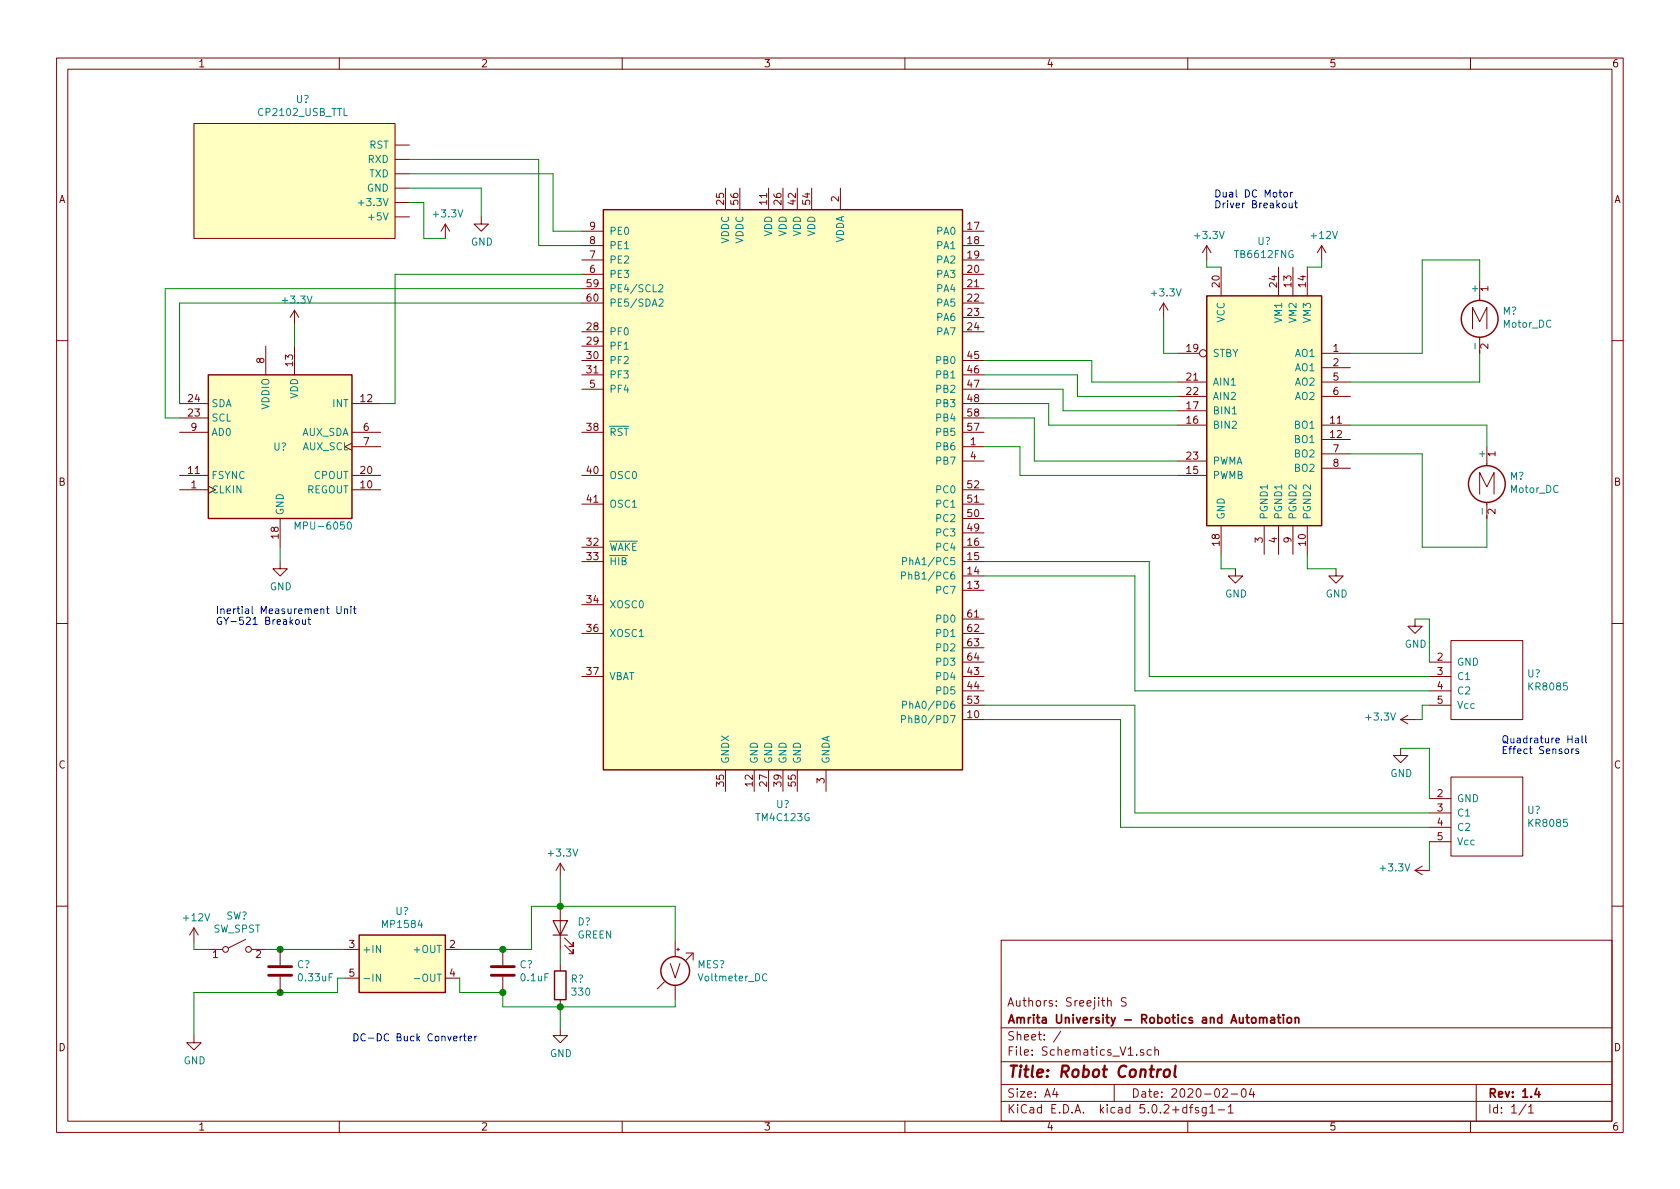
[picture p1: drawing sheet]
EESchema Schematic File Version 4
LIBS:Schematics_V1-cache
EELAYER 26 0
EELAYER END
$Descr A4 11693 8268
encoding utf-8
Sheet 1 1
Title "Robot Control"
Date "2020-02-04"
Rev "1.4"
Comp "Amrita University - Robotics and Automation"
Comment1 "Authors: Sreejith S"
Comment2 ""
Comment3 ""
Comment4 ""
$EndDescr
$Comp
L Sensor_Motion:MPU-6050 U?
U 1 1
P 1950 3100
F 0 "U?" H 1950 3100 50  0000 C CNN
F 1 "MPU-6050" H 2250 2550 50  0000 C CNN
F 2 "Sensor_Motion:InvenSense_QFN-24_4x4mm_P0.5mm" H 1950 2300 50  0001 C CNN
F 3 "https://store.invensense.com/datasheets/invensense/MPU-6050_DataSheet_V3%204.pdf" H 1950 2950 50  0001 C CNN
	1    1950 3100
	1    0    0    -1  
$EndComp
$Comp
L Motor:Motor_DC M?
U 1 1
P 10300 2150
F 0 "M?" H 10458 2146 50  0000 L CNN
F 1 "Motor_DC" H 10458 2055 50  0000 L CNN
F 2 "" H 10300 2060 50  0001 C CNN
F 3 "~" H 10300 2060 50  0001 C CNN
	1    10300 2150
	1    0    0    -1  
$EndComp
$Comp
L Switch:SW_SPST SW?
U 1 1
P 1650 6600
F 0 "SW?" H 1650 6835 50  0000 C CNN
F 1 "SW_SPST" H 1650 6744 50  0000 C CNN
F 2 "" H 1650 6600 50  0001 C CNN
F 3 "~" H 1650 6600 50  0001 C CNN
	1    1650 6600
	1    0    0    -1  
$EndComp
$Comp
L Schematics_V1-rescue:TM4C123G-MCU_Texas U?
U 1 1
P 5450 3400
F 0 "U?" H 5450 1211 50  0000 C CNN
F 1 "TM4C123G" H 5450 1120 50  0000 C CNN
F 2 "Package_QFP:LQFP-64_10x10mm_P0.5mm" H 6650 1300 50  0001 C CIN
F 3 "http://www.ti.com/lit/ds/symlink/tm4c1231c3pm.pdf" H 5450 3600 50  0001 C CNN
	1    5450 3400
	1    0    0    -1  
$EndComp
$Comp
L Schematics_V1-rescue:TB6612FNG-Driver_Motor U?
U 1 1
P 8800 2850
F 0 "U?" H 8800 4031 50  0000 C CNN
F 1 "TB6612FNG" H 8800 3940 50  0000 C CNN
F 2 "Package_SO:SSOP-24_5.3x8.2mm_P0.65mm" H 9250 3450 50  0001 C CNN
F 3 "https://toshiba.semicon-storage.com/us/product/linear/motordriver/detail.TB6612FNG.html" H 9250 3450 50  0001 C CNN
	1    8800 2850
	1    0    0    -1  
$EndComp
Wire Wire Line
	9400 2450 9900 2450
Wire Wire Line
	9900 2450 9900 1800
Wire Wire Line
	9900 1800 10300 1800
Wire Wire Line
	9400 2650 10300 2650
$Comp
L Motor:Motor_DC M?
U 1 1
P 10350 3300
F 0 "M?" H 10508 3296 50  0000 L CNN
F 1 "Motor_DC" H 10508 3205 50  0000 L CNN
F 2 "" H 10350 3210 50  0001 C CNN
F 3 "~" H 10350 3210 50  0001 C CNN
	1    10350 3300
	1    0    0    -1  
$EndComp
Wire Wire Line
	9400 2950 10350 2950
Wire Wire Line
	9400 3150 9900 3150
Wire Wire Line
	9900 3150 9900 3800
Wire Wire Line
	9900 3800 10350 3800
Wire Wire Line
	10300 2650 10300 2450
Wire Wire Line
	10300 1800 10300 1950
Wire Wire Line
	10350 3100 10350 2950
Wire Wire Line
	10350 3600 10350 3800
$Comp
L power:GND #PWR?
U 1 1
P 9300 3950
F 0 "#PWR?" H 9300 3700 50  0001 C CNN
F 1 "GND" H 9305 3777 50  0000 C CNN
F 2 "" H 9300 3950 50  0001 C CNN
F 3 "" H 9300 3950 50  0001 C CNN
	1    9300 3950
	1    0    0    -1  
$EndComp
Wire Wire Line
	9100 3850 9100 3950
Wire Wire Line
	9100 3950 9300 3950
$Comp
L power:GND #PWR?
U 1 1
P 8600 3950
F 0 "#PWR?" H 8600 3700 50  0001 C CNN
F 1 "GND" H 8605 3777 50  0000 C CNN
F 2 "" H 8600 3950 50  0001 C CNN
F 3 "" H 8600 3950 50  0001 C CNN
	1    8600 3950
	1    0    0    -1  
$EndComp
Wire Wire Line
	8500 3850 8500 3950
Wire Wire Line
	8500 3950 8600 3950
$Comp
L power:+3.3V #PWR?
U 1 1
P 8400 1800
F 0 "#PWR?" H 8400 1650 50  0001 C CNN
F 1 "+3.3V" H 8415 1973 50  0000 C CNN
F 2 "" H 8400 1800 50  0001 C CNN
F 3 "" H 8400 1800 50  0001 C CNN
	1    8400 1800
	1    0    0    -1  
$EndComp
Wire Wire Line
	8400 1800 8400 1850
Wire Wire Line
	8400 1850 8500 1850
$Comp
L power:+12V #PWR?
U 1 1
P 9200 1800
F 0 "#PWR?" H 9200 1650 50  0001 C CNN
F 1 "+12V" H 9215 1973 50  0000 C CNN
F 2 "" H 9200 1800 50  0001 C CNN
F 3 "" H 9200 1800 50  0001 C CNN
	1    9200 1800
	1    0    0    -1  
$EndComp
Wire Wire Line
	9200 1800 9200 1850
Wire Wire Line
	9200 1850 9100 1850
$Comp
L Schematics_V1-rescue:KR8085-Sensor U?
U 1 1
P 10350 4750
F 0 "U?" H 10628 4821 50  0000 L CNN
F 1 "KR8085" H 10628 4730 50  0000 L CNN
F 2 "" H 10350 4750 50  0001 C CNN
F 3 "" H 10350 4750 50  0001 C CNN
	1    10350 4750
	1    0    0    -1  
$EndComp
$Comp
L Schematics_V1-rescue:KR8085-Sensor U?
U 1 1
P 10350 5700
F 0 "U?" H 10628 5771 50  0000 L CNN
F 1 "KR8085" H 10628 5680 50  0000 L CNN
F 2 "" H 10350 5700 50  0001 C CNN
F 3 "" H 10350 5700 50  0001 C CNN
	1    10350 5700
	1    0    0    -1  
$EndComp
$Comp
L power:GND #PWR?
U 1 1
P 9750 5200
F 0 "#PWR?" H 9750 4950 50  0001 C CNN
F 1 "GND" H 9755 5027 50  0000 C CNN
F 2 "" H 9750 5200 50  0001 C CNN
F 3 "" H 9750 5200 50  0001 C CNN
	1    9750 5200
	1    0    0    -1  
$EndComp
Wire Wire Line
	9750 5200 9950 5200
Wire Wire Line
	9950 5200 9950 5550
$Comp
L power:GND #PWR?
U 1 1
P 9850 4300
F 0 "#PWR?" H 9850 4050 50  0001 C CNN
F 1 "GND" H 9855 4127 50  0000 C CNN
F 2 "" H 9850 4300 50  0001 C CNN
F 3 "" H 9850 4300 50  0001 C CNN
	1    9850 4300
	1    0    0    -1  
$EndComp
Wire Wire Line
	9850 4300 9950 4300
Wire Wire Line
	9950 4300 9950 4600
$Comp
L power:+3.3V #PWR?
U 1 1
P 9850 5000
F 0 "#PWR?" H 9850 4850 50  0001 C CNN
F 1 "+3.3V" V 9865 5128 50  0000 L CNN
F 2 "" H 9850 5000 50  0001 C CNN
F 3 "" H 9850 5000 50  0001 C CNN
	1    9850 5000
	0    -1   -1   0   
$EndComp
Wire Wire Line
	9900 4900 9950 4900
Wire Wire Line
	9900 5000 9850 5000
Wire Wire Line
	9900 4900 9900 5000
$Comp
L power:+3.3V #PWR?
U 1 1
P 9950 6050
F 0 "#PWR?" H 9950 5900 50  0001 C CNN
F 1 "+3.3V" V 9965 6178 50  0000 L CNN
F 2 "" H 9950 6050 50  0001 C CNN
F 3 "" H 9950 6050 50  0001 C CNN
	1    9950 6050
	0    -1   -1   0   
$EndComp
Wire Wire Line
	9950 5850 9950 6050
Wire Wire Line
	7900 4900 7900 5650
Wire Wire Line
	7900 5650 9950 5650
Wire Wire Line
	9950 5750 7800 5750
Wire Wire Line
	7800 5750 7800 5000
$Comp
L Schematics_V1-rescue:MP1584-Regulator_Switching U?
U 1 1
P 2800 6700
F 0 "U?" H 2800 7067 50  0000 C CNN
F 1 "MP1584" H 2800 6976 50  0000 C CNN
F 2 "Package_TO_SOT_SMD:TSOT-23-6" H 2800 7050 50  0001 C CNN
F 3 "https://www.monolithicpower.com/pub/media/document/MP1470_r1.02.pdf" H 2800 6700 50  0001 C CNN
	1    2800 6700
	1    0    0    -1  
$EndComp
Wire Wire Line
	1250 2100 1250 2800
Wire Wire Line
	1250 2100 4050 2100
Wire Wire Line
	1250 2900 1150 2900
Wire Wire Line
	1150 2900 1150 2000
Wire Wire Line
	1150 2000 4050 2000
Wire Wire Line
	2650 2800 2750 2800
Wire Wire Line
	2750 2800 2750 1900
Wire Wire Line
	2750 1900 4050 1900
$Comp
L power:+12V #PWR?
U 1 1
P 1350 6550
F 0 "#PWR?" H 1350 6400 50  0001 C CNN
F 1 "+12V" H 1365 6723 50  0000 C CNN
F 2 "" H 1350 6550 50  0001 C CNN
F 3 "" H 1350 6550 50  0001 C CNN
	1    1350 6550
	1    0    0    -1  
$EndComp
$Comp
L power:GND #PWR?
U 1 1
P 1350 7200
F 0 "#PWR?" H 1350 6950 50  0001 C CNN
F 1 "GND" H 1355 7027 50  0000 C CNN
F 2 "" H 1350 7200 50  0001 C CNN
F 3 "" H 1350 7200 50  0001 C CNN
	1    1350 7200
	1    0    0    -1  
$EndComp
Wire Wire Line
	1350 6900 1350 7200
Wire Wire Line
	1350 6550 1350 6600
Wire Wire Line
	1350 6600 1450 6600
$Comp
L power:+3.3V #PWR?
U 1 1
P 3900 6100
F 0 "#PWR?" H 3900 5950 50  0001 C CNN
F 1 "+3.3V" H 3915 6273 50  0000 C CNN
F 2 "" H 3900 6100 50  0001 C CNN
F 3 "" H 3900 6100 50  0001 C CNN
	1    3900 6100
	1    0    0    -1  
$EndComp
$Comp
L power:GND #PWR?
U 1 1
P 3900 7150
F 0 "#PWR?" H 3900 6900 50  0001 C CNN
F 1 "GND" H 3905 6977 50  0000 C CNN
F 2 "" H 3900 7150 50  0001 C CNN
F 3 "" H 3900 7150 50  0001 C CNN
	1    3900 7150
	1    0    0    -1  
$EndComp
$Comp
L Device:LED D?
U 1 1
P 3900 6450
F 0 "D?" V 3939 6332 50  0000 R CNN
F 1 "GREEN" V 3848 6332 50  0000 R CNN
F 2 "" H 3900 6450 50  0001 C CNN
F 3 "~" H 3900 6450 50  0001 C CNN
	1    3900 6450
	0    -1   -1   0   
$EndComp
$Comp
L Device:R R?
U 1 1
P 3900 6850
F 0 "R?" H 3970 6896 50  0000 L CNN
F 1 "330" H 3970 6805 50  0000 L CNN
F 2 "" V 3830 6850 50  0001 C CNN
F 3 "~" H 3900 6850 50  0001 C CNN
	1    3900 6850
	1    0    0    -1  
$EndComp
Wire Wire Line
	3900 6600 3900 6700
Wire Wire Line
	3200 6600 3500 6600
Wire Wire Line
	3900 6100 3900 6300
Wire Wire Line
	3900 7000 3900 7150
Connection ~ 1950 6600
Wire Wire Line
	1950 6600 2400 6600
Wire Wire Line
	2400 6800 2350 6800
Wire Wire Line
	2350 6800 2350 6900
Wire Wire Line
	2350 6900 1950 6900
Connection ~ 1950 6900
Wire Wire Line
	1350 6900 1950 6900
Wire Wire Line
	1850 6600 1950 6600
$Comp
L Device:C C?
U 1 1
P 1950 6750
F 0 "C?" H 2065 6796 50  0000 L CNN
F 1 "0.33uF" H 2065 6705 50  0000 L CNN
F 2 "" H 1988 6600 50  0001 C CNN
F 3 "~" H 1950 6750 50  0001 C CNN
	1    1950 6750
	1    0    0    -1  
$EndComp
$Comp
L Device:C C?
U 1 1
P 3500 6750
F 0 "C?" H 3615 6796 50  0000 L CNN
F 1 "0.1uF" H 3615 6705 50  0000 L CNN
F 2 "" H 3538 6600 50  0001 C CNN
F 3 "~" H 3500 6750 50  0001 C CNN
	1    3500 6750
	1    0    0    -1  
$EndComp
Wire Wire Line
	3500 6600 3700 6600
Connection ~ 3500 6600
Wire Wire Line
	3700 6300 3700 6600
Wire Wire Line
	3700 6300 3900 6300
Wire Wire Line
	3200 6800 3200 6900
Wire Wire Line
	3200 6900 3500 6900
Wire Wire Line
	3500 7000 3500 6900
Wire Wire Line
	3500 7000 3900 7000
Connection ~ 3500 6900
Connection ~ 3900 6300
Connection ~ 3900 7000
$Comp
L power:+3.3V #PWR?
U 1 1
P 2050 2250
F 0 "#PWR?" H 2050 2100 50  0001 C CNN
F 1 "+3.3V" H 2065 2423 50  0000 C CNN
F 2 "" H 2050 2250 50  0001 C CNN
F 3 "" H 2050 2250 50  0001 C CNN
	1    2050 2250
	1    0    0    -1  
$EndComp
Wire Wire Line
	2050 2250 2050 2400
$Comp
L power:GND #PWR?
U 1 1
P 1950 3900
F 0 "#PWR?" H 1950 3650 50  0001 C CNN
F 1 "GND" H 1955 3727 50  0000 C CNN
F 2 "" H 1950 3900 50  0001 C CNN
F 3 "" H 1950 3900 50  0001 C CNN
	1    1950 3900
	1    0    0    -1  
$EndComp
Wire Wire Line
	1950 3900 1950 3800
Wire Wire Line
	6850 4900 7900 4900
Wire Wire Line
	7800 5000 6850 5000
Wire Wire Line
	6850 3900 8000 3900
Wire Wire Line
	8000 3900 8000 4700
Wire Wire Line
	7900 4800 7900 4000
Wire Wire Line
	7900 4000 6850 4000
Text Notes 10450 5250 0    50   ~ 0
Quadrature Hall \nEffect Sensors
Text Notes 1500 4350 0    50   ~ 0
Inertial Measurement Unit\nGY-521 Breakout
Text Notes 8450 1450 0    50   ~ 0
Dual DC Motor \nDriver Breakout
Text Notes 2450 7250 0    50   ~ 0
DC-DC Buck Converter
Wire Wire Line
	7900 4800 9950 4800
Wire Wire Line
	8000 4700 9950 4700
$Comp
L power:+3.3V #PWR?
U 1 1
P 8100 2200
F 0 "#PWR?" H 8100 2050 50  0001 C CNN
F 1 "+3.3V" H 8115 2373 50  0000 C CNN
F 2 "" H 8100 2200 50  0001 C CNN
F 3 "" H 8100 2200 50  0001 C CNN
	1    8100 2200
	1    0    0    -1  
$EndComp
Wire Wire Line
	8100 2200 8100 2450
Wire Wire Line
	8100 2450 8200 2450
Wire Wire Line
	6850 2500 7600 2500
Wire Wire Line
	7600 2500 7600 2650
Wire Wire Line
	7600 2650 8200 2650
Wire Wire Line
	6850 2600 7500 2600
Wire Wire Line
	7500 2600 7500 2750
Wire Wire Line
	7500 2750 8200 2750
Wire Wire Line
	8200 2850 7400 2850
Wire Wire Line
	7400 2850 7400 2700
Wire Wire Line
	7400 2700 6850 2700
Wire Wire Line
	6850 2800 7300 2800
Wire Wire Line
	7300 2800 7300 2950
Wire Wire Line
	7300 2950 8200 2950
Wire Wire Line
	6850 2900 7200 2900
Wire Wire Line
	7200 2900 7200 3200
Wire Wire Line
	7200 3200 8200 3200
Wire Wire Line
	6850 3100 7100 3100
Wire Wire Line
	7100 3100 7100 3300
Wire Wire Line
	7100 3300 8200 3300
$Comp
L Device:Voltmeter_DC MES?
U 1 1
P 4700 6750
F 0 "MES?" H 4853 6796 50  0000 L CNN
F 1 "Voltmeter_DC" H 4853 6705 50  0000 L CNN
F 2 "" V 4700 6850 50  0001 C CNN
F 3 "~" V 4700 6850 50  0001 C CNN
	1    4700 6750
	1    0    0    -1  
$EndComp
Wire Wire Line
	3900 6300 4700 6300
Wire Wire Line
	4700 6300 4700 6550
Wire Wire Line
	4700 6950 4700 7000
Wire Wire Line
	4700 7000 3900 7000
$Comp
L Schematics_V1-rescue:CP2102_USB_TTL-Interface_CAN_LIN U?
U 1 1
P 2150 1250
F 0 "U?" H 2192 685 50  0000 C CNN
F 1 "CP2102_USB_TTL" H 2192 776 50  0000 C CNN
F 2 "" H 2050 1350 50  0001 C CNN
F 3 "" H 2050 1350 50  0001 C CNN
	1    2150 1250
	-1   0    0    1   
$EndComp
Wire Wire Line
	2850 1100 3750 1100
Wire Wire Line
	3750 1100 3750 1700
Wire Wire Line
	3750 1700 4050 1700
Wire Wire Line
	2850 1200 3850 1200
Wire Wire Line
	3850 1200 3850 1600
Wire Wire Line
	3850 1600 4050 1600
$Comp
L power:GND #PWR?
U 1 1
P 3350 1500
F 0 "#PWR?" H 3350 1250 50  0001 C CNN
F 1 "GND" H 3355 1327 50  0000 C CNN
F 2 "" H 3350 1500 50  0001 C CNN
F 3 "" H 3350 1500 50  0001 C CNN
	1    3350 1500
	1    0    0    -1  
$EndComp
Wire Wire Line
	3350 1500 3350 1300
Wire Wire Line
	2850 1300 3350 1300
$Comp
L power:+3.3V #PWR?
U 1 1
P 3100 1650
F 0 "#PWR?" H 3100 1500 50  0001 C CNN
F 1 "+3.3V" H 3115 1823 50  0000 C CNN
F 2 "" H 3100 1650 50  0001 C CNN
F 3 "" H 3100 1650 50  0001 C CNN
	1    3100 1650
	1    0    0    -1  
$EndComp
Wire Wire Line
	3100 1650 2950 1650
Wire Wire Line
	2950 1650 2950 1400
Wire Wire Line
	2950 1400 2850 1400
$EndSCHEMATC
